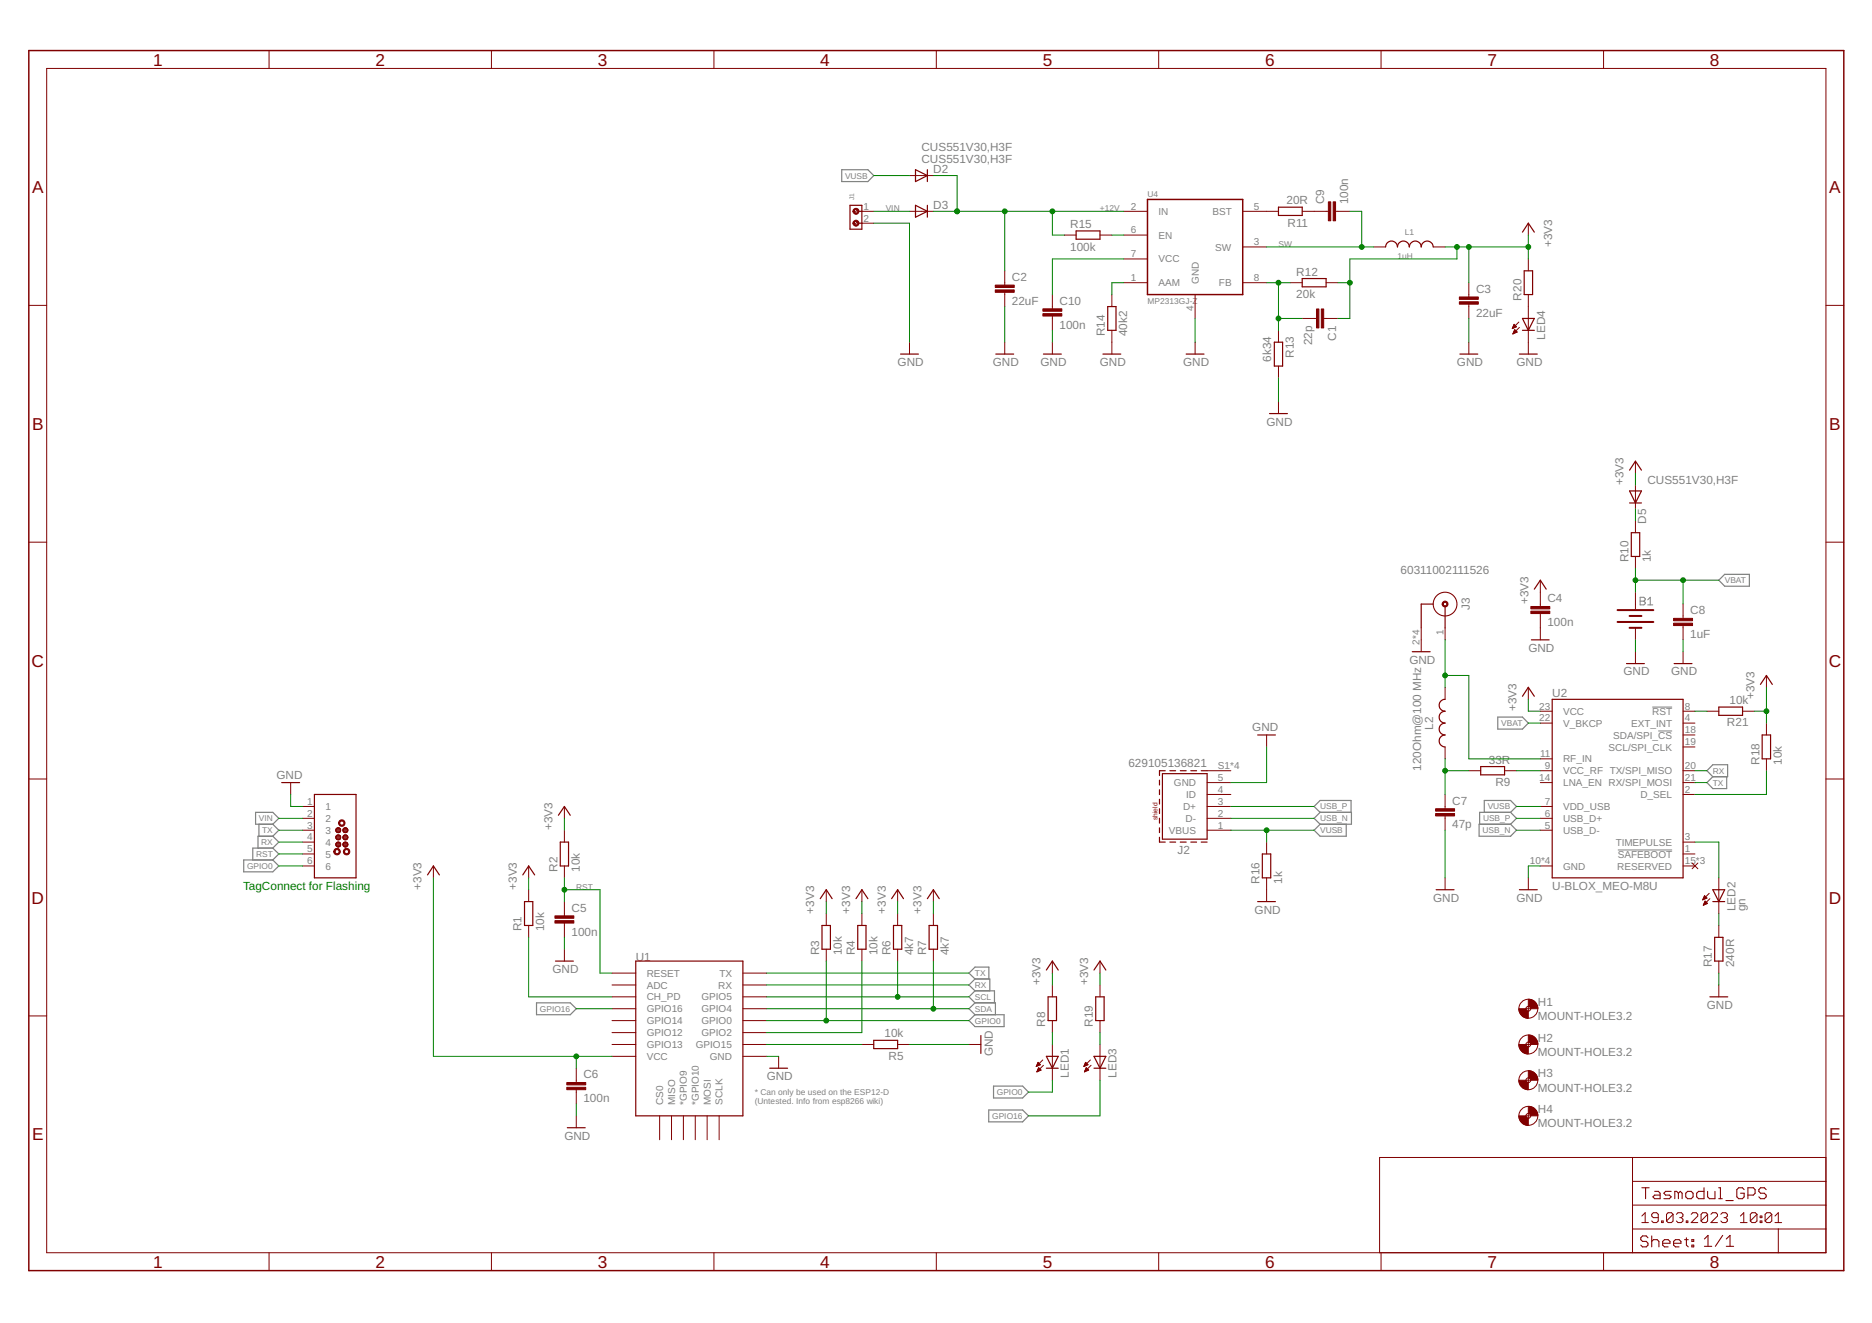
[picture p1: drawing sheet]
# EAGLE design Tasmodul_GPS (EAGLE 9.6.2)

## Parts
B1  6.8MM_COIN_CELL  ML414H_IV01E_BATTERY  [ML414H_IV01E]
C1  22p  C-EUC0603  [C0603]
C2  22uF  C-EUC0805  [C0805]
C3  22uF  C-EUC0805  [C0805]
C4  100n  C-EUC0603  [C0603]
C5  100n  C-EUC0603  [C0603]
C6  100n  C-EUC0603  [C0603]
C7  47p  C-EUC0603  [C0603]
C8  1uF  C-EUC0603  [C0603]
C9  100n  C-EUC0603  [C0603]
C10  100n  C-EUC0603  [C0603]
D2  CUS551V30,H3F  DIODE-SOD323-R  [SOD323-R]
D3  CUS551V30,H3F  DIODE-SOD323-R  [SOD323-R]
D5  CUS551V30,H3F  DIODE-SOD323-R  [SOD323-R]
H1  MOUNT-HOLE3.2  [3,2]
H2  MOUNT-HOLE3.2  [3,2]
H3  MOUNT-HOLE3.2  [3,2]
H4  MOUNT-HOLE3.2  [3,2]
J1  691210910002  [691210910002]
J2  629105136821  [629105136821]
J3  60311002111526  [60311002111526]
J6  TC2030-MCP-NL  [TC2030-MCP-NL]
L1  1uH  WE-TPC_2811_744028001  [WE-TPC_2811_OLD]
L2  120Ohm@100 MHz  WE-CBF_0603_74279262_WB_HS  [WE-CBF_0603(W=2.2)]
LED1  LEDCHIP-LED0603  [CHIP-LED0603]
LED2  gn  LEDCHIP-LED0603  [CHIP-LED0603]
LED3  LEDCHIP-LED0603  [CHIP-LED0603]
LED4  LEDCHIP-LED0603  [CHIP-LED0603]
R1  10k  R-EU_R0603  [R0603]
R2  10k  R-EU_R0603  [R0603]
R3  10k  R-EU_R0603  [R0603]
R4  10k  R-EU_R0603  [R0603]
R5  10k  R-EU_R0603  [R0603]
R6  4k7  R-EU_R0603  [R0603]
R7  4k7  R-EU_R0603  [R0603]
R8  R-EU_R0603  [R0603]
R9  33R  R-EU_R0603  [R0603]
R10  1k  R-EU_R0603  [R0603]
R11  20R  R-EU_R0603  [R0603]
R12  20k  R-EU_R0603  [R0603]
R13  6k34  R-EU_R0603  [R0603]
R14  40k2  R-EU_R0603  [R0603]
R15  100k  R-EU_R0603  [R0603]
R16  1k  R-EU_R0603  [R0603]
R17  240R  R-EU_R0603  [R0603]
R18  10k  R-EU_R0603  [R0603]
R19  R-EU_R0603  [R0603]
R20  R-EU_R0603  [R0603]
R21  10k  R-EU_R0603  [R0603]
U1  ESP12ESMD  [ESP12E-SMD]
U2  U-BLOX_MEO-M8U  [NEO-M9N/M8T/M8U]
U4  MP2313GJ-Z  [TSOT23-8_MPS]

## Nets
+3V3: C1.1 C3.1 C4.1 C6.1 D5.A L1.2 R1.2 R2.2 R3.2 R4.2 R6.2 R7.2 R8.2 R12.2 R18.2 R19.2 R20.2 R21.1 U1.VCC U2.23(VCC)
+12V: C2.1 D2.C D3.C R15.1 U4.2(IN)
GND: B1.- C2.2 C3.2 C4.2 C5.2 C6.2 C7.2 C8.2 C10.2 J1.2 J2.5(GND) J3.2 J3.3 J3.4 J3.5 J6.1 LED4.C R5.1 R13.2 R14.1 R16.1 R17.1 U1.GND U2.10(GND) U2.12(GND) U2.13(GND) U2.24(GND) U4.4(GND)
GPIO0: J6.6 LED1.C R3.1 U1.GPIO0
GPIO16: LED3.C U1.GPIO16
N$1: LED1.A R8.1
N$2: LED2.C R17.2
N$3: J3.1 L2.2 U2.11(RF_IN)
N$4: R21.2 U2.8(!RST)
N$5: R1.1 U1.CH_PD
N$6: R5.2 U1.GPIO15
N$7: R4.1 U1.GPIO2
N$8: D5.C R10.2
N$9: R11.2 U4.5(BST)
N$10: C9.1 R11.1
N$11: R9.1 U2.9(VCC_RF)
N$12: C1.2 R12.1 R13.1 U4.8(FB)
N$13: C10.1 U4.7(VCC)
N$14: R14.2 U4.1(AAM)
N$15: R15.2 U4.6(EN)
N$16: C7.1 L2.1 R9.2
N$17: LED2.A U2.3(TIMEPULSE)
N$18: R18.1 U2.2(D_SEL)
N$19: LED3.A R19.1
N$20: LED4.A R20.1
RST: C5.1 J6.5 R2.1 U1.RESET
RX: J6.4 U1.RXD0(RX) U2.20(TX/SPI_MISO)
SCL: R6.1 U1.GPIO5
SDA: R7.1 U1.GPIO4
SW: C9.2 L1.1 U4.3(SW)
TX: J6.3 U1.TXD0(TX) U2.21(RX/SPI_MOSI)
USB_N: J2.2(D-) U2.5(USB_D-)
USB_P: J2.3(D+) U2.6(USB_D+)
VBAT: B1.+ C8.1 R10.1 U2.22(V_BKCP)
VIN: D3.A J1.1 J6.2
VUSB: D2.A J2.1(VBUS) R16.2 U2.7(VDD_USB)
Unconnected: J2.4(ID) J2.S1(SHIELD) J2.S2(SHIELD) J2.S3(SHIELD) J2.S4(SHIELD) U1.ADC U1.CS0 U1.GPIO9(*GPIO9) U1.GPIO10(*GPIO10) U1.GPIO12 U1.GPIO13 U1.GPIO14 U1.MISO U1.MOSI U1.SCLK U2.1(!SAFEBOOT!) U2.4(EXT_INT) U2.14(LNA_EN) U2.15(RESERVED) U2.16(RESERVED) U2.17(RESERVED) U2.18(SDA/SPI_!CS!) U2.19(SCL/SPI_CLK)

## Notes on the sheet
- TagConnect for Flashing

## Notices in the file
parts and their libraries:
Eagle_WR-TBL Rising Cage Clamp: Copyright: Würth Elektronik
SparkFun-GPS: Licensing: Creative Commons ShareAlike 4.0 International - https://creativecommons.org/licenses/by-sa/4.0
tag-connect: ©2009 ROFA.cz - modified and updated by Robert Darlington ‹rdarlington@gmail.com›
